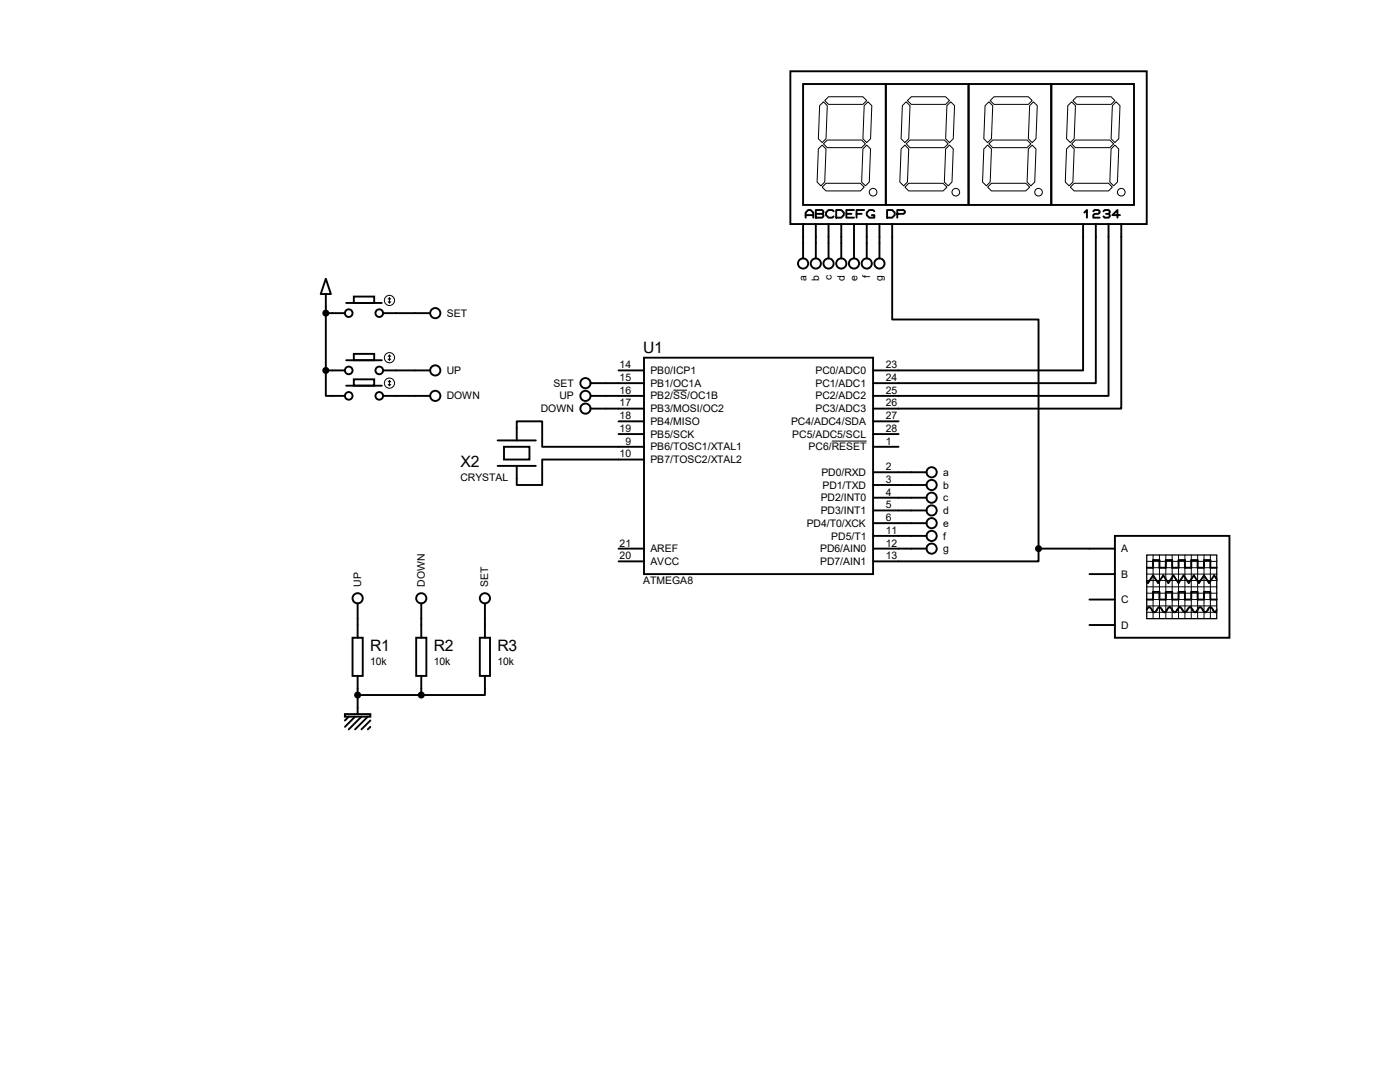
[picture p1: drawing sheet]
<svg xmlns="http://www.w3.org/2000/svg" width="279mm" height="216mm" viewBox="0 0 279 216" stroke-linecap="round" stroke-linejoin="round" font-family="sans-serif">
<g fill="none" stroke="#000" stroke-width=".38">
<path d="M157.7 14.2h71.2v30.5h-71.2zM160.3 16.8h16.5v24.1h-16.5zM176.8 16.8h16.5v24.1h-16.5zM193.3 16.8h16.5v24.1h-16.5zM209.8 16.8h16.5v24.1h-16.5zM65 55.6l1 3.1h-2zM65 58.7v15.2M70.6 59.2h4.1v1.3h-4.1zM160.3 44.7v6.9M160.8 43.4v-1l.5-.5h.5l.5 .5v1M160.8 42.9h1.5M162.8 44.7v6.9"/>
<path d="M162.8 42.7h1.3M162.8 41.9h1.3l.2 .3v.2l-.2 .3 .2 .2v.3l-.2 .2h-1.3zM165.4 44.7v6.9M166.4 42.2l-.3-.3h-.7l-.6 .5v.5l.6 .5h.7l.3-.2M166.9 41.9h1l.5 .5v.5l-.5 .5h-1zM167.9 44.7v6.9M168.9 42.7h1M170.4 41.9h-1.5v1.5h1.5M170.4 44.7v6.9M170.9 42.7h1.1M172.5 41.9h-1.6v1.5M173 44.7v6.9"/>
<path d="M174.5 42.2l-.3-.3h-.7l-.5 .5v.5l.5 .5h1v-.5h-.5M175.5 44.7v6.9M177 41.9h1.1l.5 .5v.5l-.5 .5h-1.1zM178.1 44.7v19.1h29.2v45.7M179.1 42.7h1.2l.3-.3v-.2l-.3-.3h-1.2v1.5M216.2 44.7v29.2h-42M216.4 42.4l.5-.5v1.5M218.2 42.2l.2-.3h.8l.3 .3v.2l-.3 .3h-.8l-.2 .2v.5h1.3M218.7 44.7v31.8h-44.5M220.2 42.2l.3-.3h.7l.3 .3v.2l-.3 .3 .3 .2v.3l-.3 .2h-.7l-.3-.2M220.7 42.7h.5M221.2 44.7v34.3h-47"/>
<path d="M223.5 42.9h-1.5l1-1v1.5M223.8 44.7v36.8h-49.6M65 73.9v5.1h3.8M65 73.9h3.8M65 62.5h3.8M69.1 71.9h7.1M69.1 77h7.1M69.1 60.5h7.1M70.6 70.6h4.1v1.3h-4.1zM70.6 75.7h4.1v1.3h-4.1zM76.5 73.9h9.4M76.5 62.5h9.4"/>
<path d="M76.5 79h9.4M117.9 79h10.6M117.9 76.5h10.6M123.4 73.9h5.1M128.5 71.4h45.7v43.2h-45.7zM99.3 87.9h7.6M99.3 93h7.6M100.6 89.2h5.1v2.5h-5.1zM103.1 87.9v-3.8h5.1v5.1h20.3M117.9 81.5h10.6M123.4 84.1h5.1M123.4 86.6h5.1"/>
<path d="M128.5 91.7h-20.3v5.1h-5.1v-3.8M174.2 94.2h10.7M174.2 96.8h10.7M174.2 99.3h10.7M174.2 84.1h5.1M174.2 86.6h5.1M174.2 89.2h5.1M123.4 109.5h5.1M123.4 112h5.1M174.2 101.9h10.7M174.2 104.4h10.7M174.2 106.9h10.7"/>
<path d="M174.2 109.5h10.7M207.3 109.5v2.5h-33.1M207.3 109.5h15.2M217.4 119.6h5.1M217.4 114.6h5.1M222.5 106.9h22.9v20.4h-22.9zM228.9 113.3h1.2v-1.5h1.3v1.5h1.3v-1.5h1.2v1.5h1.3v-1.5h1.3v1.5h1.2v-1.5h1.3v1.5h1.3v-1.5h1.3v1.5h1.2M228.9 119.6h1.2v-1.5h1.3v1.5h1.3v-1.5h1.2v1.5h1.3v-1.5h1.3v1.5h1.2v-1.5h1.3v1.5h1.3v-1.5h1.3v1.5h1.2M242.8 115.6l-.5-.8-1 1.5-1-1.5-1 1.5-1-1.5-1.1 1.5-1-1.5-1 1.5-1-1.5-1 1.5-1-1.5-1.1 1.5-1-1.5-1 1.5-.2-.2M70.4 127.3h2v7.6h-2zM71.4 120.4v6.9M71.4 134.9v7.6"/>
<path d="M71.4 138.7h12.7M83.1 127.3h2v7.6h-2zM84.1 120.4v6.9M84.1 134.9v3.8M95.8 127.3h2v7.6h-2zM96.8 134.9v3.8h-12.7M96.8 120.4v6.9M217.4 124.7h5.1M228.9 121.7l.5-.5 1 1 1-1 1 1 1-1 1 1 1.1-1 1 1 1-1 1 1 1-1 1 1 1.1-1 1 1 .2-.5M68.8 142.5h5.1v.5h-5.1zM69.6 143l-.8 .8M70.9 143l-2.1 2"/>
<path d="M72.1 143l-2.5 2.5M73.4 143l-2.5 2.5M73.9 143.8l-1.8 1.7M73.9 145l-.5 .5"/>
<circle cx="160.3" cy="52.6" r="1.02"/>
<circle cx="162.8" cy="52.6" r="1.02"/>
<circle cx="165.4" cy="52.6" r="1.02"/>
<circle cx="167.9" cy="52.6" r="1.02"/>
<circle cx="170.4" cy="52.6" r="1.02"/>
<circle cx="173" cy="52.6" r="1.02"/>
<circle cx="175.5" cy="52.6" r="1.02"/>
<circle cx="69.6" cy="79" r=".76"/>
<circle cx="69.6" cy="62.5" r=".76"/>
<circle cx="69.6" cy="73.9" r=".76"/>
<circle cx="75.7" cy="62.5" r=".76"/>
<circle cx="75.7" cy="79" r=".76"/>
<circle cx="75.7" cy="73.9" r=".76"/>
<circle cx="86.9" cy="62.5" r="1.02"/>
<circle cx="86.9" cy="79" r="1.02"/>
<circle cx="86.9" cy="73.9" r="1.02"/>
<circle cx="116.8" cy="79" r="1.02"/>
<circle cx="116.8" cy="76.5" r="1.02"/>
<circle cx="116.8" cy="81.5" r="1.02"/>
<circle cx="185.9" cy="96.8" r="1.02"/>
<circle cx="185.9" cy="94.2" r="1.02"/>
<circle cx="185.9" cy="99.3" r="1.02"/>
<circle cx="71.4" cy="119.4" r="1.02"/>
<circle cx="84.1" cy="119.4" r="1.02"/>
<circle cx="96.8" cy="119.4" r="1.02"/>
<circle cx="185.9" cy="109.5" r="1.02"/>
<circle cx="185.9" cy="106.9" r="1.02"/>
<circle cx="185.9" cy="101.9" r="1.02"/>
<circle cx="185.9" cy="104.4" r="1.02"/>
</g>
<g fill="none" stroke="#000" stroke-width=".2">
<path d="M214.9 19.3h6.8l.8 .8-.8 .7h-6.8l-.8-.7zM163.6 21.1l.7-.8 .8 .8-.3 6.6-.7 .7-.8-.7zM164.1 37.3l.7-.7h6.9l.8 .7-.8 .8h-6.9zM164.1 29l.7 .7-.2 6.6-.8 .8-.7-.8 .2-6.6zM164.6 20.1l.8-.8h6.8l.8 .8-.8 .7h-6.8zM165.1 27.9h6.9l.7 .8-.7 .8h-6.9l-.8-.8zM172.2 29.7l.8-.7 .7 .7-.2 6.6-.8 .8-.7-.8zM173.2 20.3l.8 .8-.3 6.6-.7 .7-.8-.7 .3-6.6zM179.8 29.7l.8-.7 .8 .7-.3 6.6-.8 .8-.7-.8zM180.1 21.1l.7-.8 .8 .8-.2 6.6-.8 .7-.8-.7zM180.6 37.3l.8-.7h6.8l.8 .7-.8 .8h-6.8zM180.8 28.7l.8-.8h6.9l.7 .8-.7 .8h-6.9z"/>
<path d="M181.1 20.1l.8-.8h6.8l.8 .8-.8 .7h-6.8zM189 21.1l.7-.8 .8 .8-.3 6.6-.7 .7-.8-.7zM189.5 29l.7 .7-.2 6.6-.8 .8-.7-.8 .2-6.6zM196.3 29.7l.8-.7 .8 .7-.3 6.6-.8 .8-.7-.8zM196.6 21.1l.8-.8 .7 .8-.2 6.6-.8 .7-.8-.7zM197.1 37.3l.8-.7h6.8l.8 .7-.8 .8h-6.8zM197.6 20.1l.8-.8h6.8l.8 .8-.8 .7h-6.8zM198.1 27.9h6.9l.7 .8-.7 .8h-6.9l-.7-.8zM205.2 29.7l.8-.7 .8 .7-.3 6.6-.8 .8-.7-.8zM205.5 21.1l.7-.8 .8 .8-.2 6.6-.8 .7-.8-.7zM212.9 29.7l.7-.7 .8 .7-.3 6.6-.7 .8-.8-.8zM213.1 21.1l.8-.8 .7 .8-.2 6.6-.8 .7-.7-.7z"/>
<path d="M213.6 37.3l.8-.7h6.8l.8 .7-.8 .8h-6.8zM214.6 27.9h6.9l.7 .8-.7 .8h-6.9l-.7-.8zM221.7 29.7l.8-.7 .8 .7-.3 6.6-.8 .8-.7-.8zM222 21.1l.8-.8 .7 .8-.2 6.6-.8 .7-.8-.7zM77.7 59.4v1.1M77.7 59.4l-.2 .3M77.7 59.4l.3 .3M77.5 71.6l.2 .3M77.5 76.7l.2 .3M77.5 60.2l.2 .3M77.7 70.9v1M77.7 75.9v1.1"/>
<path d="M77.7 70.9l-.2 .2M77.7 70.9l.3 .2M77.7 75.9l-.2 .3M77.7 75.9l.3 .3M78 71.6l-.3 .3M78 76.7l-.3 .3M78 60.2l-.3 .3M134.4 77.9h2.7M166 88h7M228.9 114.6h14M228.9 112h14M228.9 113.3h14"/>
<path d="M228.9 115.8h14M228.9 118.4h14M228.9 119.6h14M228.9 117.1h14M230.1 110.7l.1 12.7M231.4 110.7v12.7M232.7 110.7v12.7M233.9 110.7l.1 12.7M235.2 110.7v12.7M236.5 110.7v12.7M237.7 110.7l.1 12.7M239 110.7l.1 12.7"/>
<path d="M240.3 110.7v12.7M241.6 110.7v12.7M228.9 120.9h14M228.9 122.2h14"/>
<circle cx="174.2" cy="38.4" r=".76"/>
<circle cx="190.8" cy="38.4" r=".76"/>
<circle cx="207.3" cy="38.4" r=".76"/>
<circle cx="223.8" cy="38.4" r=".76"/>
<circle cx="77.7" cy="59.9" r="1.02"/>
<circle cx="77.7" cy="76.5" r="1.02"/>
<circle cx="77.7" cy="71.4" r="1.02"/>
</g>
<g fill="#000" stroke="#000" stroke-width=".38">
<circle cx="65" cy="73.9" r=".51"/>
<circle cx="65" cy="62.5" r=".51"/>
<circle cx="207.3" cy="109.5" r=".51"/>
<circle cx="71.4" cy="138.7" r=".51"/>
<circle cx="84.1" cy="138.7" r=".51"/>
</g>
<path d="M228.9 110.7h13.9v12.7h-13.9z" fill="none" stroke="#000" stroke-width=".25"/>
<g font-size="3.1">
<text x="128.4" y="70.5">U1</text>
<text x="91.9" y="93.1">X2</text>
<text x="73.9" y="129.9">R1</text>
<text x="86.6" y="129.9">R2</text>
<text x="99.3" y="129.9">R3</text>
</g>
<g font-size="2.1">
<text x="161" y="56" transform="rotate(-90 161 56)">a</text>
<text x="163.5" y="56" transform="rotate(-90 163.5 56)">b</text>
<text x="166" y="55.9" transform="rotate(-90 166 55.9)">c</text>
<text x="168.6" y="56" transform="rotate(-90 168.6 56)">d</text>
<text x="171.1" y="56" transform="rotate(-90 171.1 56)">e</text>
<text x="173.7" y="55.5" transform="rotate(-90 173.7 55.5)">f</text>
<text x="176.2" y="56" transform="rotate(-90 176.2 56)">g</text>
<text x="89.2" y="63.2">SET</text>
<text x="89.2" y="74.6">UP</text>
<text x="110.5" y="77.2">SET</text>
<text x="123.7" y="73.5">14</text>
<text x="123.7" y="76">15</text>
<text x="129.8" y="74.6">PB0/ICP1</text>
<text x="129.8" y="77.2">PB1/OC1A</text>
<text x="162.7" y="74.6">PC0/ADC0</text>
<text x="162.7" y="77.2">PC1/ADC1</text>
<text x="176.8" y="73.5">23</text>
<text x="176.8" y="76">24</text>
<text x="89.2" y="79.7">DOWN</text>
<text x="107.9" y="82.3">DOWN</text>
<text x="111.6" y="79.7">UP</text>
<text x="123.7" y="78.6">16</text>
<text x="123.7" y="81.1">17</text>
<text x="123.7" y="83.7">18</text>
<text x="129.8" y="79.7">PB2/SS/OC1B</text>
<text x="129.8" y="82.3">PB3/MOSI/OC2</text>
<text x="162.7" y="79.7">PC2/ADC2</text>
<text x="162.7" y="82.3">PC3/ADC3</text>
<text x="176.8" y="78.6">25</text>
<text x="176.8" y="81.1">26</text>
<text x="176.8" y="83.7">27</text>
<text x="123.7" y="86.2">19</text>
<text x="124.8" y="88.7">9</text>
<text x="129.8" y="84.8">PB4/MISO</text>
<text x="129.8" y="87.3">PB5/SCK</text>
<text x="129.8" y="89.9">PB6/TOSC1/XTAL1</text>
<text x="157.9" y="84.8">PC4/ADC4/SDA</text>
<text x="158.1" y="87.3">PC5/ADC5/SCL</text>
<text x="161.4" y="89.9">PC6/RESET</text>
<text x="176.8" y="88.7">1</text>
<text x="176.8" y="86.2">28</text>
<text x="91.9" y="95.9">CRYSTAL</text>
<text x="123.7" y="91.3">10</text>
<text x="129.8" y="92.4">PB7/TOSC2/XTAL2</text>
<text x="163.9" y="95">PD0/RXD</text>
<text x="176.8" y="93.8">2</text>
<text x="188.2" y="95">a</text>
<text x="163.8" y="100">PD2/INT0</text>
<text x="164.1" y="97.5">PD1/TXD</text>
<text x="176.8" y="96.4">3</text>
<text x="176.8" y="98.9">4</text>
<text x="176.8" y="101.4">5</text>
<text x="188.2" y="97.5">b</text>
<text x="188.2" y="100">c</text>
<text x="161" y="105.1">PD4/T0/XCK</text>
<text x="163.8" y="102.6">PD3/INT1</text>
<text x="165.9" y="107.7">PD5/T1</text>
<text x="176.8" y="104">6</text>
<text x="176.8" y="106.5">11</text>
<text x="188.2" y="102.6">d</text>
<text x="188.2" y="105.1">e</text>
<text x="188.2" y="107.7">f</text>
<text x="123.7" y="109.1">21</text>
<text x="123.7" y="111.6">20</text>
<text x="129.8" y="110.2">AREF</text>
<text x="129.8" y="112.7">AVCC</text>
<text x="163.7" y="110.2">PD6/AIN0</text>
<text x="163.7" y="112.7">PD7/AIN1</text>
<text x="176.8" y="109.1">12</text>
<text x="176.8" y="111.6">13</text>
<text x="188.2" y="110.2">g</text>
<text x="223.8" y="110.2">A</text>
<text x="72.1" y="117.1" transform="rotate(-90 72.1 117.1)">UP</text>
<text x="84.8" y="117.1" transform="rotate(-90 84.8 117.1)">DOWN</text>
<text x="97.5" y="117.1" transform="rotate(-90 97.5 117.1)">SET</text>
<text x="128.4" y="116.6">ATMEGA8</text>
<text x="223.8" y="115.3">B</text>
<text x="223.8" y="120.4">C</text>
<text x="223.8" y="125.4">D</text>
<text x="73.9" y="132.8">10k</text>
<text x="86.6" y="132.8">10k</text>
<text x="99.3" y="132.8">10k</text>
</g>
</svg>
